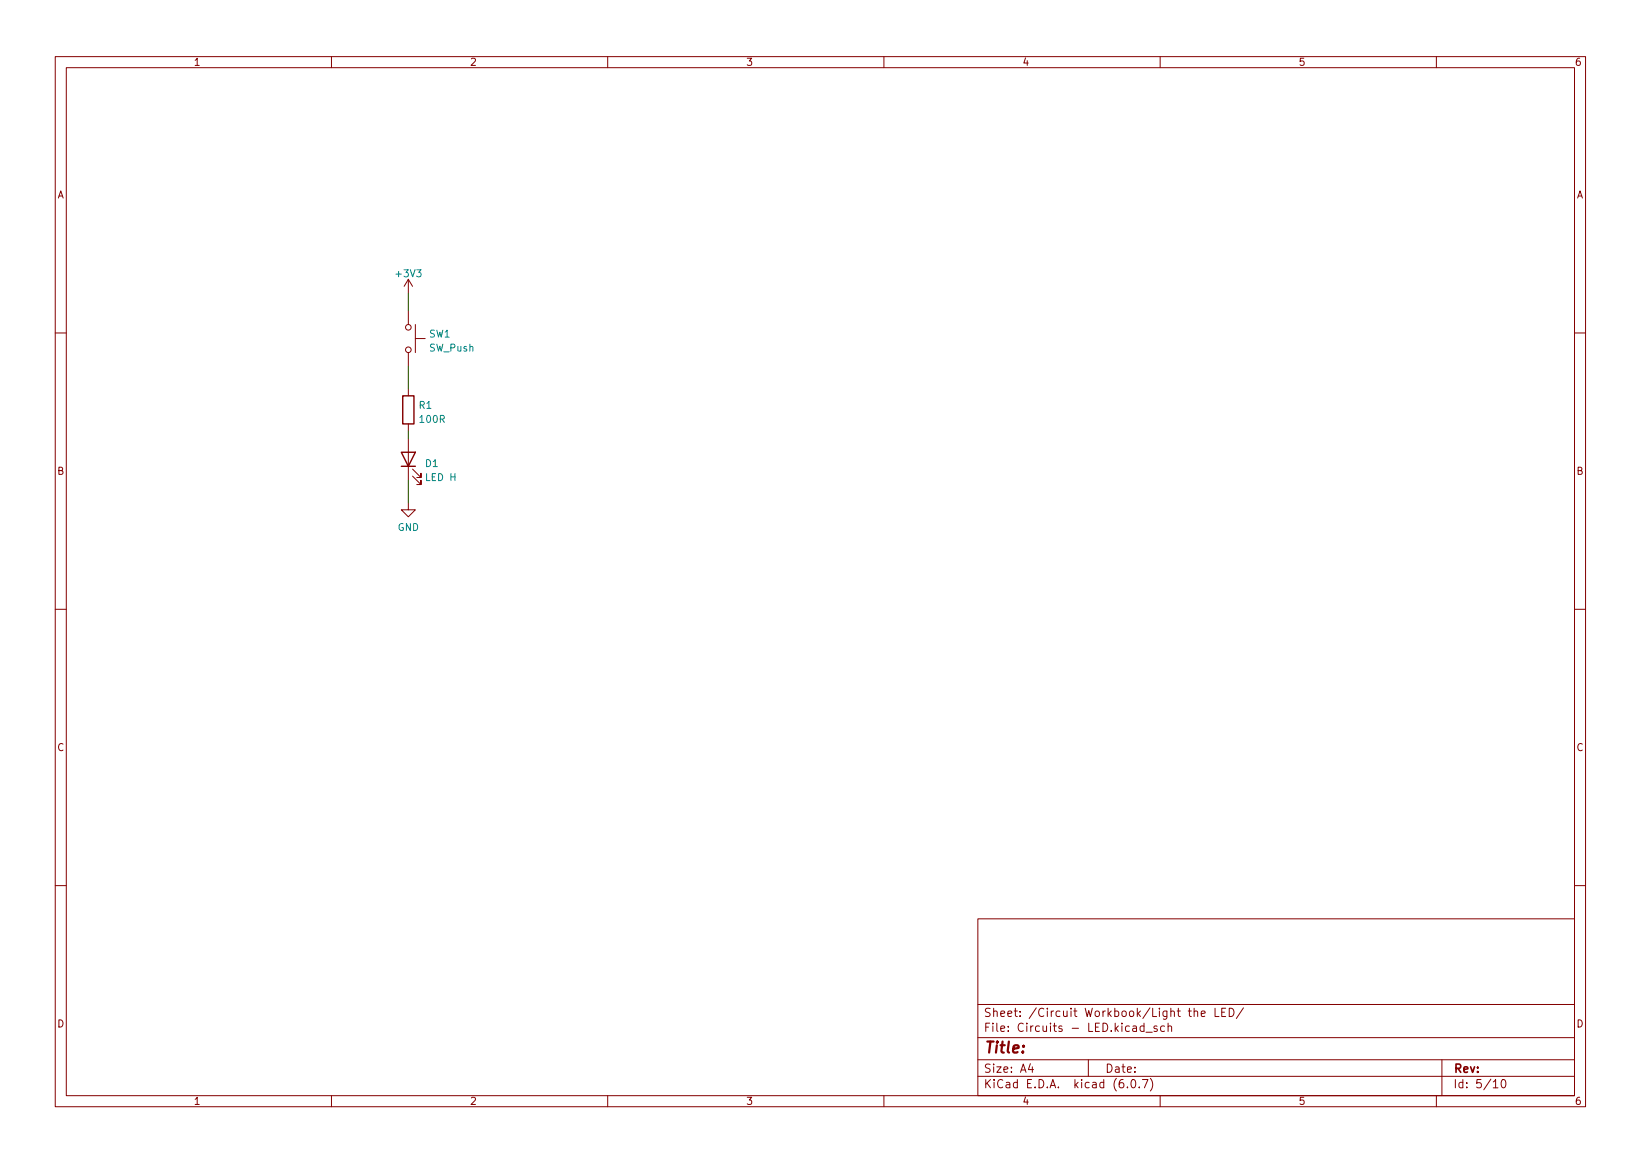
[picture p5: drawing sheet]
<svg xmlns="http://www.w3.org/2000/svg" width="297mm" height="210mm" viewBox="0 0 297 210" stroke-linecap="round" stroke-linejoin="round" font-family="sans-serif">
<g fill="none" stroke="#840000" stroke-width=".18">
<path d="M10 10.2h277v190.1h-277zM12 12.2h273v186.1h-273zM60 10.2v2M110 10.2v2M160 10.2v2M210 10.2v2M260 10.2v2M73.9 50.5v2.6M73.9 56.2v2.5M73.9 50.5l-.7 1.3M73.9 50.5l.8 1.3M75.2 58.7v5.1"/>
<path d="M10 60.2h2M73.9 63.8v2.5M73.9 70.4v1.2M73.9 76.7v1.3M73.9 79.3v7.6M75.2 61.3h1.8M285 60.2h2M73.9 91v1.2h1.3l-1.3 1.3-1.3-1.3h1.3M74.7 86.2l1.5 1.5v-.8v.8h-.8M74.7 84.9l1.5 1.5v-.8v.8h-.8M10 110.2h2M285 110.2h2"/>
<path d="M10 160.2h2M177 166.3h108v32h-108zM285 160.2h2M60 198.3v2M110 198.3v2M160 198.3v2M177 194.8h108M177 191.8h108M177 187.8h108M177 181.8h108M186.5 192.5l-.4 1h1M186.9 193v1"/>
<path d="M197 191.8v3M204.1 196.7v.1M204.9 195.4l.2-.1a.8 .8 0 0 1 .5 .8 .8 .8 0 0 1-.5 .7 1 1 0 0 1-.2-1.4zM206.2 196.7v.1M206.8 195.3h1l-.7 1.5M207.1 185.7l-.5-.1-.2 .3v.4l.1 .3h.6M207.1 185.1v1.5M207.4 186.8h1.2M208.2 195.1a1.72 1.72 0 0 1 0 2.3M209.4 185.7l-.3-.1-.2 .2v.3l.5 .1v.4h-.5M210 198.3v2M210.8 185.7l-.4-.1-.3 .3v.4l.1 .3h.6"/>
<path d="M211.4 185.8l.2-.2 .4 .1 .1 .9M211.4 185.1v1.5M216.1 183.1l.3-.2 .3 .1 .1 .9M216.1 182.4v1.5M217.4 183.4l.7-.1v-.3l-.5-.1-.2 .2 .1 .8h.6M219.9 182.4v1.5h.7M221.1 183.1h.5M221.9 182.4h-.8v1.5h.8M222.5 182.4a.76 .76 0 0 1 .9 .8 .76 .76 0 0 1-.9 .7zM225.1 182.4l-1.3 1.9M260 198.3v2M261 191.8v6.5"/>
<path d="M270.3 195.8l.4-.5v1.5M270.3 196.8h.9M271.9 195.4l.2-.1a.8 .8 0 0 1 .5 .8 .8 .8 0 0 1-.5 .7 1 1 0 0 1-.2-1.4z"/>
<circle cx="73.9" cy="59.2" r=".51"/>
<circle cx="73.9" cy="63.3" r=".51"/>
</g>
<path d="M72.9 71.6h2v5.1h-2zM72.6 81.8h2.6l-1.3 2.6zM72.6 84.4h2.6" fill="none" stroke="#840000" stroke-width=".25"/>
<path d="M73.9 53.1v3.1M73.9 66.3v4.1M73.9 78v1.3M73.9 86.9v4.1" fill="none" stroke="#008400" stroke-width=".18"/>
<text font-size="2.8" fill="#840000" x="178" y="190.6">Title:</text>
<g font-size="2.1" fill="#840000">
<text x="178" y="184">Sheet: /Circuit Workbook/Light the LED/</text>
<text x="178" y="186.7">File: Circuits - LED.kicad_sch</text>
<text x="178" y="196.9">KiCad E.D.A. kicad (6.0.7)</text>
<text x="178" y="194.1">Size: A4</text>
<text x="200" y="194.1">Date:</text>
<text x="263" y="194.1">Rev:</text>
<text x="263" y="196.9">Id: 5/10</text>
</g>
<g font-size="1.8" fill="#840000">
<text x="35" y="11.9">1</text>
<text x="85" y="11.9">2</text>
<text x="135" y="11.9">3</text>
<text x="185" y="11.9">4</text>
<text x="235" y="11.9">5</text>
<text x="285" y="11.9">6</text>
<text x="10.3" y="35.9">A</text>
<text x="285.3" y="35.9">A</text>
<text x="10.3" y="85.9">B</text>
<text x="285.3" y="85.9">B</text>
<text x="10.3" y="135.9">C</text>
<text x="285.3" y="135.9">C</text>
<text x="10.3" y="185.9">D</text>
<text x="285.3" y="185.9">D</text>
<text x="35" y="199.9">1</text>
<text x="85" y="199.9">2</text>
<text x="135" y="199.9">3</text>
<text x="185" y="199.9">4</text>
<text x="235" y="199.9">5</text>
<text x="285" y="199.9">6</text>
</g>
<g font-size="1.8" fill="#008484">
<text x="71.8" y="50.1">+3V3</text>
<text x="77.7" y="61.1">SW1</text>
<text x="77.7" y="63.6">SW_Push</text>
<text x="75.9" y="74">R1</text>
<text x="76.1" y="76.5">100R</text>
<text x="77" y="84.5">D1</text>
<text x="77.1" y="87">LED H</text>
<text x="71.9" y="96.1">GND</text>
</g>
</svg>
